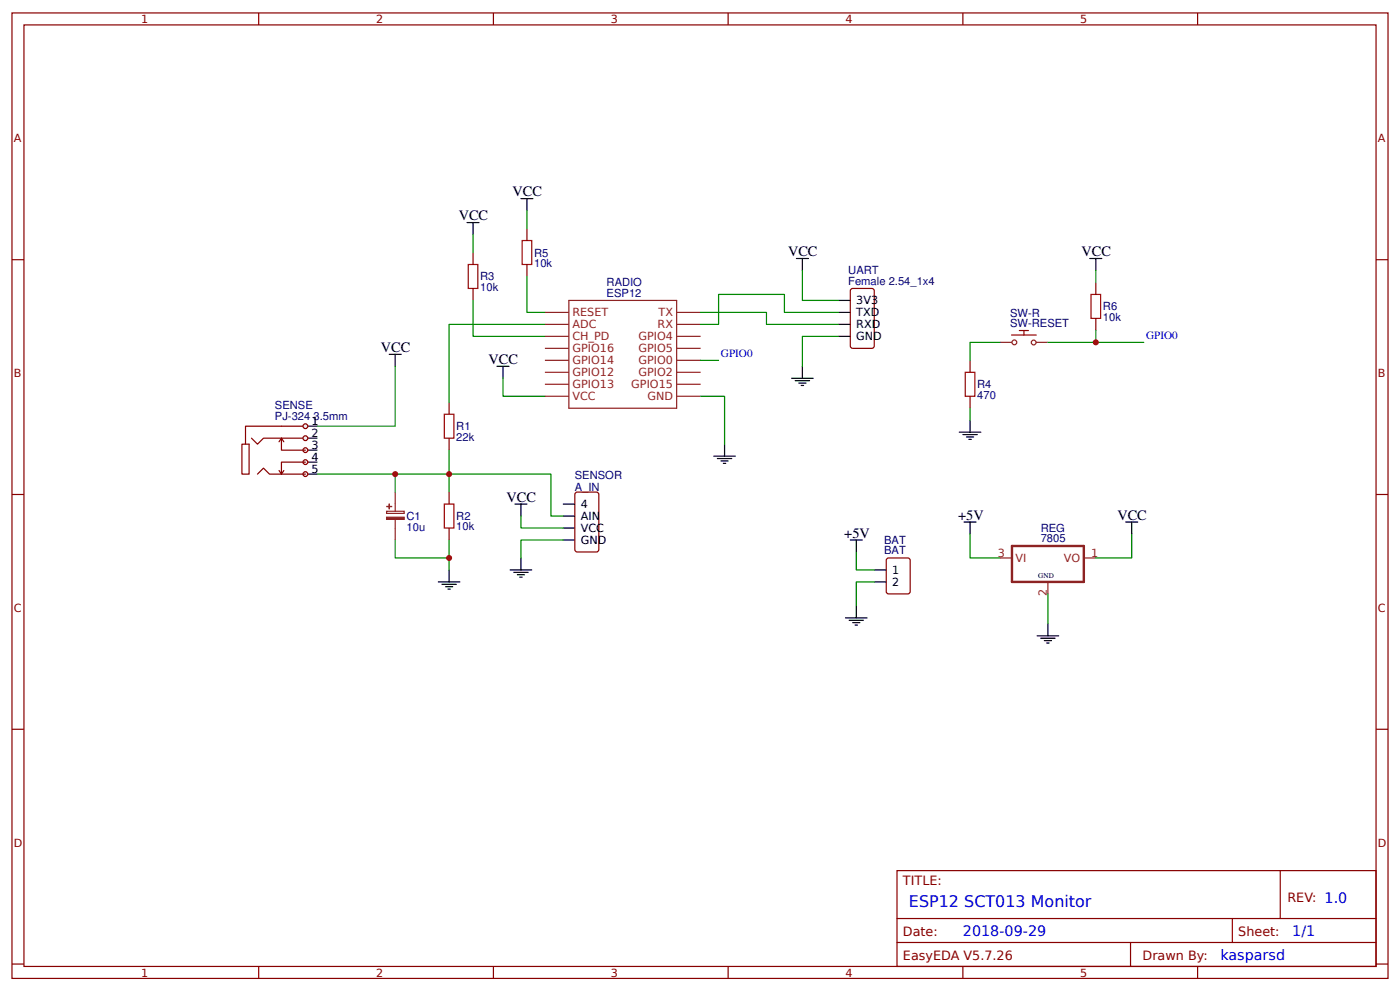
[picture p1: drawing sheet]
<svg xmlns="http://www.w3.org/2000/svg" width="309mm" height="219mm" viewBox="0 0 309 219" stroke-linecap="round" stroke-linejoin="round" font-family="sans-serif">
<g fill="none" stroke="#800" stroke-width=".26">
<path d="M2.6 2.9h304.1v213.2h-304.1zM5.3 5.5h298.7v208h-298.7zM57.1 2.9v2.6M109 2.9v2.6M160.9 2.9v2.6M212.7 2.9v2.6M264.6 2.9v2.6M2.6 57.4h2.7M304 57.4h2.7M55.6 96.8l1.3 1.3 1.3-1.3h9.3M62.2 94.1h5.3M99.2 88.8v2.7"/>
<path d="M99.2 96.8v2.6M2.6 109.2h2.7M99.2 108.7v2.6M99.2 116.6v2.7M304 109.2h2.7M2.6 161.1h2.7M304 161.1h2.7M198.2 192.3h105.8v21.2h-105.8zM282.8 192.3v10.6M2.6 212.9h2.7M57.1 213.5v2.6M109 213.5v2.6"/>
<path d="M160.9 213.5v2.6M198.2 202.9h105.8M198.2 208.2h105.8M212.7 213.5v2.6M249.8 208.2v5.3M264.6 213.5v2.6M272.3 202.9v5.3M304 212.9h2.7"/>
</g>
<path d="M98.2 91.5h2.1v5.3h-2.1zM98.2 111.3h2.1v5.3h-2.1z" fill="none" stroke="#a00000" stroke-width=".26"/>
<path d="M67.5 94.1h2.6M67.5 99.4h2.6M67.5 96.8h2.6M67.5 102.1h2.6M67.5 104.7h2.6M96.8 128.5h4.8M97.6 129.1h3.2M98.4 129.6h1.6M99 130.1h.5M99.2 125.9v2.6" fill="none" stroke="#000" stroke-width=".26"/>
<path d="M99.2 99.4v9.3M99.2 119.3v6.6" fill="none" stroke="#080" stroke-width=".26"/>
<g fill="#efefef" stroke="#800" stroke-width=".26">
<circle cx="67.5" cy="94.1" r=".53"/>
<circle cx="67.5" cy="96.8" r=".53"/>
<circle cx="67.5" cy="99.4" r=".53"/>
<circle cx="67.5" cy="102.1" r=".53"/>
<circle cx="67.5" cy="104.7" r=".53"/>
</g>
<g fill="none" stroke="#800" stroke-width=".26">
<path d="M104.5 55.8v2.6M116.4 50.5v2.6M116.4 58.4v2.7M104.5 63.7v2.7M187.9 64l.5-.3h4.2l.5 .3v12.4l-.2 .5h-4.5l-.5-.2zM214.3 79.6v2.6M242.1 62.4v2.6M242.1 70.3v2.7M62.2 96.8v2.6h5.3M62.2 94.1h-8v4h-.8v6.6h1.6v-6.6h-.8M62.2 96.8l-.6 .8M62.2 96.8l.5 .8"/>
<path d="M214.3 87.5v2.7M56.9 104.7l1.3-1.3 1.3 1.3h8M61.6 103.9l.6 .8M62.7 103.9l-.5 .8M67.5 102.1h-5.3v2.6M127.3 108.8l4.5-.1 .4 .3 .1 12.4-.3 .4-4.5 .1-.4-.2-.1-12.5zM195.9 123.5l.4-.3h4.3l.4 .3 .1 7.2-.3 .4-4.5 .1-.4-.3z"/>
</g>
<g fill="none" stroke="#080" stroke-width=".26">
<path d="M104.5 51.8v4M116.4 46.5v4M177.3 59.7v6.7h7.9M242.1 59.7v2.7M104.5 66.4v7.9h15.9M116.4 61.1v7.9h4M120.4 71.6h-21.2v17.2M154.8 69h14.5v2.6h15.9M154.8 79.6h3.9M185.2 74.3h-7.9v6.6M185.2 69h-11.9v-4h-14.6v6.6h-3.9M220.9 75.6h-6.6v4"/>
<path d="M231.5 75.6h21.2M242.1 73v2.6M87.3 80.9v13.2h-17.2M111.1 83.6v3.9h9.3M154.8 87.5h5.3v10.6M214.3 90.2v2.6M70.1 104.7h51.6v9.3h2.7M87.3 119.3v3.9h11.9M87.3 104.7v4M115.1 114v2.6h9.3M124.4 119.3h-9.3v3.9M214.3 118v5.2h6.6"/>
<path d="M250 118v5.2h-7.9M189.2 121.9v4h3.9M193.1 128.5h-3.9v5.3M231.5 131.2v6.6"/>
</g>
<g fill="none" stroke="#8d2323" stroke-width=".26">
<path d="M120.4 69h5.3M120.4 71.6h5.3M120.4 74.3h5.3M120.4 76.9h5.3M120.4 79.6h5.3M125.7 66.4h23.8v23.8h-23.8zM149.5 69h5.3M149.5 71.6h5.3M149.5 74.3h5.3M149.5 76.9h5.3M149.5 79.6h5.3M220.9 75.6h2.7"/>
<path d="M228.9 75.6h2.6M120.4 82.2h5.3M120.4 84.9h5.3M120.4 87.5h5.3M149.5 82.2h5.3M149.5 84.9h5.3M149.5 87.5h5.3M85.4 112.9h3.9v.5h-3.9zM87.3 108.7v4.2M87.3 114.8v4.5M220.9 123.2h2.7M231.5 128.5v2.7"/>
<path d="M239.4 123.2h2.7"/>
<circle cx="224.1" cy="75.6" r=".53"/>
<circle cx="228.4" cy="75.7" r=".53"/>
</g>
<g fill="#8d2323" stroke="#8d2323" stroke-width=".26">
<path d="M85.4 114.2h3.9v.5h-3.9z"/>
<path d="M85.5 111.9h1z"/>
<path d="M86 111.3v1.1z"/>
</g>
<g fill="none" stroke="#000" stroke-width=".26">
<path d="M103.2 49.2h2.6M104.5 49.2v2.6M115.1 43.9h2.6M116.4 43.9v2.6M175.9 57.1h2.7M177.3 57.1v2.6M240.8 57.1h2.6M242.1 57.1v2.6M86 78.3h2.6M87.3 78.3v2.6M185.2 66.4h2.7M185.2 69h2.7"/>
<path d="M185.2 71.6h2.7M185.2 74.3h2.7M109.8 80.9h2.6M111.1 80.9v2.7M160.1 98.1v2.7M174.9 83.6h4.8M175.7 84.1h3.2M176.5 84.6h1.6M177 85.1h.5M177.3 80.9v2.7M211.9 95.5h4.8M212.7 96h3.2"/>
<path d="M213.5 96.5h1.6M214 97h.6M214.3 92.8v2.7M113.8 111.3h2.6M115.1 111.3v2.7M124.4 119.3h2.6M124.4 116.6h2.6M124.4 114h2.6M124.4 111.3h2.6M157.7 100.8h4.8M158.5 101.3h3.2M159.3 101.8h1.6"/>
<path d="M159.8 102.3h.5M187.9 119.3h2.6M189.2 119.3v2.6M213 115.3h2.6M214.3 115.3v2.7M248.7 115.3h2.7M250 115.3v2.7M112.7 125.9h4.8M113.5 126.4h3.2M114.3 126.9h1.6M114.8 127.5h.6M115.1 123.2v2.7"/>
<path d="M186.8 136.5h4.8M187.6 137h3.2M188.4 137.5h1.6M188.9 138.1h.5M189.2 133.8v2.7M193.1 125.9h2.7M193.1 128.5h2.7M231.5 137.8v2.6M229.1 140.4h4.8M229.9 141h3.2M230.7 141.5h1.6M231.2 142h.6"/>
</g>
<path d="M223.6 120.6h15.8v7.9h-15.8z" fill="none" stroke="#8d2323" stroke-width=".53"/>
<path d="M103.5 58.4h2.1v5.3h-2.1zM115.4 53.1h2.1v5.3h-2.1zM241 65h2.2v5.3h-2.2zM213.3 82.2h2.1v5.3h-2.1z" fill="none" stroke="#a00000" stroke-width=".26"/>
<path d="M223.5 74h5.4M225.2 73h2M226.2 73v1" fill="none" stroke="#900" stroke-width=".26"/>
<g fill="#c00">
<circle cx="242.1" cy="75.6" r=".66"/>
<circle cx="99.2" cy="123.2" r=".66"/>
<circle cx="99.2" cy="104.7" r=".66"/>
<circle cx="87.3" cy="104.7" r=".66"/>
</g>
<text font-size="3.5" fill="#00f" x="200.8" y="200.2">ESP12 SCT013 Monitor</text>
<g font-size="3.2">
<text x="113.2" y="43.3">VCC</text>
<text x="101.3" y="48.6">VCC</text>
<text x="174.1" y="56.6">VCC</text>
<text x="238.9" y="56.6">VCC</text>
<text x="84.1" y="77.7">VCC</text>
<text x="107.9" y="80.4">VCC</text>
<text x="111.9" y="110.8">VCC</text>
<text x="186.5" y="118.7">+5V</text>
<text x="211.7" y="114.8">+5V</text>
<text x="246.9" y="114.8">VCC</text>
</g>
<g font-size="3.2" fill="#00f">
<text x="212.7" y="206.9">2018-09-29</text>
<text x="285.5" y="206.9">1/1</text>
<text x="269.6" y="212.1">kasparsd</text>
</g>
<g font-size="2.8" fill="#800">
<text x="199.5" y="195.5">TITLE:</text>
<text x="284.4" y="199.2">REV: 1.0</text>
<text x="199.5" y="206.9">Date:</text>
<text x="273.6" y="206.9">Sheet:</text>
<text x="199.5" y="212.1">EasyEDA V5.7.26</text>
<text x="252.4" y="212.1">Drawn By:</text>
</g>
<g font-size="2.5" fill="#800">
<text x="31.2" y="5.1">1</text>
<text x="83.1" y="5.1">2</text>
<text x="134.9" y="5.1">3</text>
<text x="186.8" y="5.1">4</text>
<text x="238.7" y="5.1">5</text>
<text x="3" y="31.4">A</text>
<text x="304.4" y="31.4">A</text>
<text x="3" y="83.3">B</text>
<text x="304.4" y="83.3">B</text>
<text x="3" y="135.1">C</text>
<text x="304.4" y="135.1">C</text>
<text x="3" y="187">D</text>
<text x="304.4" y="187">D</text>
<text x="31.2" y="215.7">1</text>
<text x="83.1" y="215.7">2</text>
<text x="134.9" y="215.7">3</text>
<text x="186.8" y="215.7">4</text>
<text x="238.7" y="215.7">5</text>
</g>
<g font-size="2.5" fill="#000080">
<text x="118" y="58.9">10k</text>
<text x="118" y="56.7">R5</text>
<text x="106.1" y="64.2">10k</text>
<text x="106.1" y="62">R3</text>
<text x="134" y="65.6">ESP12</text>
<text x="134" y="63.3">RADIO</text>
<text x="187.4" y="60.6">UART</text>
<text x="187.4" y="62.9">Female 2.54_1x4</text>
<text x="223.2" y="69.9">SW-R</text>
<text x="243.7" y="70.9">10k</text>
<text x="243.7" y="68.6">R6</text>
<text x="223.2" y="72.2">SW-RESET</text>
<text x="215.9" y="88.1">470</text>
<text x="215.9" y="85.8">R4</text>
<text x="60.7" y="92.8">PJ-324 3.5mm</text>
<text x="60.7" y="90.4">SENSE</text>
<text x="100.8" y="94.9">R1</text>
<text x="100.8" y="97.3">22k</text>
<text x="127" y="105.9">SENSOR</text>
<text x="127" y="108.5">A_IN</text>
<text x="89.8" y="117.2">10u</text>
<text x="89.8" y="114.8">C1</text>
<text x="100.8" y="117.2">10k</text>
<text x="100.8" y="114.8">R2</text>
<text x="229.9" y="119.8">7805</text>
<text x="229.9" y="117.5">REG</text>
<text x="195.3" y="122.4">BAT</text>
<text x="195.3" y="120.2">BAT</text>
</g>
<g font-size="2.5" fill="#8d2323">
<text x="126.5" y="69.8">RESET</text>
<text x="145.5" y="69.8">TX</text>
<text x="126.5" y="72.4">ADC</text>
<text x="126.5" y="75.1">CH_PD</text>
<text x="126.5" y="77.7">GPIO16</text>
<text x="141" y="77.7">GPIO5</text>
<text x="141" y="75.1">GPIO4</text>
<text x="145.3" y="72.4">RX</text>
<text x="126.5" y="80.4">GPIO14</text>
<text x="126.5" y="83">GPIO12</text>
<text x="141" y="83">GPIO2</text>
<text x="141" y="80.4">GPIO0</text>
<text x="126.5" y="85.7">GPIO13</text>
<text x="126.5" y="88.3">VCC</text>
<text x="139.5" y="85.7">GPIO15</text>
<text x="143" y="88.3">GND</text>
<text x="220.4" y="123">3</text>
<text x="224.4" y="124">VI</text>
<text x="235.1" y="124">VO</text>
<text x="241" y="123">1</text>
<text x="231.2" y="131.7" transform="rotate(-90 231.2 131.7)">2</text>
</g>
<g font-size="2.5">
<text x="189.2" y="67.2">3V3</text>
<text x="189.2" y="69.8">TXD</text>
<text x="189.2" y="72.4">RXD</text>
<text x="189.2" y="75.1">GND</text>
<text x="68.8" y="93.9">1</text>
<text x="68.8" y="99.2">3</text>
<text x="68.8" y="96.5">2</text>
<text x="68.8" y="101.8">4</text>
<text x="68.8" y="104.5">5</text>
<text x="128.3" y="112.1">4</text>
<text x="128.3" y="117.4">VCC</text>
<text x="128.3" y="114.8">AIN</text>
<text x="128.3" y="120.1">GND</text>
<text x="197.1" y="126.7">1</text>
<text x="197.1" y="129.3">2</text>
</g>
<g font-size="2.5" fill="#00f">
<text x="253.2" y="75">GPIO0</text>
<text x="159.3" y="78.9">GPIO0</text>
</g>
<text font-size="1.6" x="229.4" y="127.7">GND</text>
</svg>
